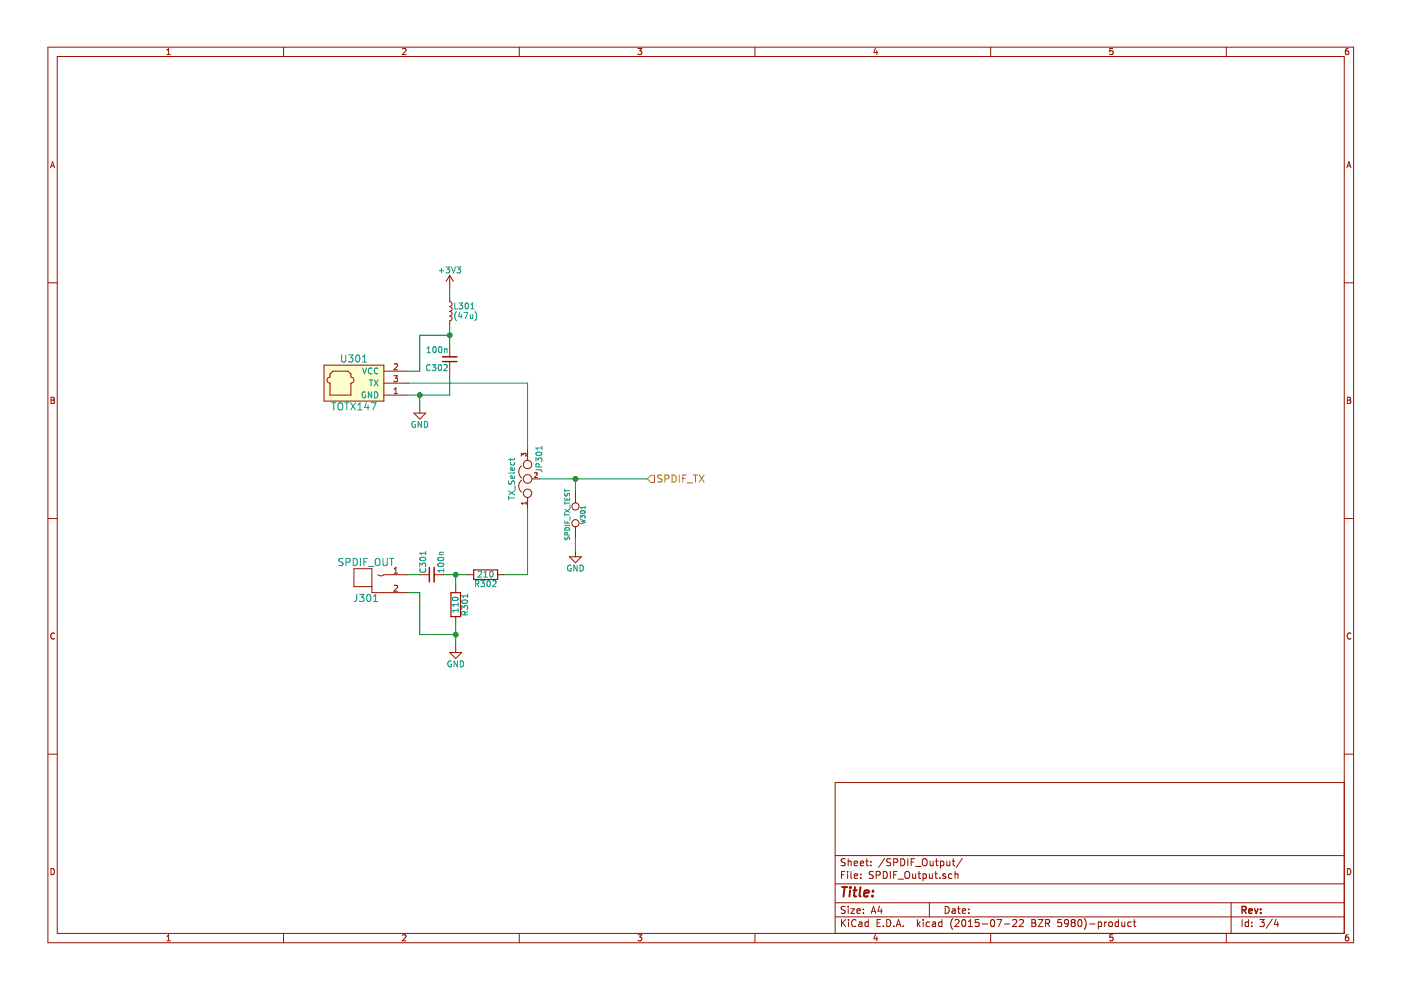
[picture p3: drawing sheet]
EESchema Schematic File Version 2
LIBS:power
LIBS:device
LIBS:transistors
LIBS:conn
LIBS:linear
LIBS:regul
LIBS:74xx
LIBS:cmos4000
LIBS:adc-dac
LIBS:memory
LIBS:xilinx
LIBS:microcontrollers
LIBS:dsp
LIBS:microchip
LIBS:analog_switches
LIBS:motorola
LIBS:texas
LIBS:intel
LIBS:audio
LIBS:interface
LIBS:digital-audio
LIBS:philips
LIBS:display
LIBS:cypress
LIBS:siliconi
LIBS:opto
LIBS:atmel
LIBS:contrib
LIBS:valves
LIBS:fdsp_amplifier
LIBS:fdsp_connector
LIBS:fdsp_device
LIBS:fdsp_digital
LIBS:fdsp_dsp
LIBS:fdsp_mechanical
LIBS:fdsp_pinhead
LIBS:fdsp_regulator
LIBS:fdsp_transistor
LIBS:fdsp_power
LIBS:StdConnector-cache
LIBS:SPDIF_Transceiver-cache
EELAYER 25 0
EELAYER END
$Descr A4 11693 8268
encoding utf-8
Sheet 3 4
Title ""
Date ""
Rev ""
Comp ""
Comment1 ""
Comment2 ""
Comment3 ""
Comment4 ""
$EndDescr
$Comp
L +3V3 #PWR010
U 1 1
P 3750 2400
F 0 "#PWR010" H 3750 2250 50  0001 C CNN
F 1 "+3V3" H 3750 2540 50  0000 C CNN
F 2 "" H 3750 2400 60  0000 C CNN
F 3 "" H 3750 2400 60  0000 C CNN
	1    3750 2400
	1    0    0    -1  
$EndComp
Wire Wire Line
	3500 3100 3400 3100
Wire Wire Line
	3750 2700 3750 2900
$Comp
L C_Small C302
U 1 1
P 3750 3000
F 0 "C302" H 3760 3070 50  0000 L CNN
F 1 "100n" H 3760 2920 50  0000 L CNN
F 2 "Capacitors_SMD:C_0805_HandSoldering" H 3750 3000 60  0001 C CNN
F 3 "" H 3750 3000 60  0000 C CNN
	1    3750 3000
	-1   0    0    1   
$EndComp
Wire Wire Line
	3400 3300 3750 3300
Wire Wire Line
	3750 3300 3750 3100
Wire Wire Line
	3500 3300 3500 3400
Connection ~ 3500 3300
$Comp
L GND #PWR011
U 1 1
P 3500 3400
F 0 "#PWR011" H 3500 3150 50  0001 C CNN
F 1 "GND" H 3500 3250 50  0000 C CNN
F 2 "" H 3500 3400 60  0000 C CNN
F 3 "" H 3500 3400 60  0000 C CNN
	1    3500 3400
	1    0    0    -1  
$EndComp
$Comp
L L_Small L301
U 1 1
P 3750 2600
F 0 "L301" H 3780 2640 50  0000 L CNN
F 1 "(47u)" H 3780 2560 50  0000 L CNN
F 2 "Resistors_ThroughHole:Resistor_Horizontal_RM10mm" H 3750 2600 60  0001 C CNN
F 3 "" H 3750 2600 60  0000 C CNN
	1    3750 2600
	1    0    0    -1  
$EndComp
Wire Wire Line
	3750 2400 3750 2500
$Comp
L JUMPER3 JP301
U 1 1
P 4400 4000
F 0 "JP301" H 4450 3900 50  0000 L CNN
F 1 "TX_Select" H 4400 4100 50  0000 C BNN
F 2 "Pin_Headers:Pin_Header_Straight_1x03" H 4400 4000 60  0001 C CNN
F 3 "" H 4400 4000 60  0000 C CNN
	1    4400 4000
	0    -1   -1   0   
$EndComp
Wire Wire Line
	3400 3200 4400 3200
Wire Wire Line
	4400 3200 4400 3750
$Comp
L RCA_01 J301
U 1 1
P 3100 4900
F 0 "J301" H 3050 4800 60  0000 C CNN
F 1 "SPDIF_OUT" H 3050 5100 60  0000 C CNN
F 2 "audio_connector:CB-5" H 3100 4900 60  0001 C CNN
F 3 "" H 3100 4900 60  0000 C CNN
	1    3100 4900
	1    0    0    -1  
$EndComp
Wire Wire Line
	3750 2800 3500 2800
Wire Wire Line
	3500 2800 3500 3100
Connection ~ 3750 2800
$Comp
L R R301
U 1 1
P 3800 5050
F 0 "R301" V 3880 5050 50  0000 C CNN
F 1 "110" V 3800 5050 50  0000 C CNN
F 2 "Resistors_SMD:R_0805_HandSoldering" V 3730 5050 30  0001 C CNN
F 3 "" H 3800 5050 30  0000 C CNN
	1    3800 5050
	1    0    0    -1  
$EndComp
Wire Wire Line
	3700 4800 3900 4800
Wire Wire Line
	3800 4800 3800 4900
Wire Wire Line
	3800 5200 3800 5400
Wire Wire Line
	3800 5300 3500 5300
Wire Wire Line
	3500 5300 3500 4950
Wire Wire Line
	3500 4950 3400 4950
$Comp
L GND #PWR012
U 1 1
P 3800 5400
F 0 "#PWR012" H 3800 5150 50  0001 C CNN
F 1 "GND" H 3800 5250 50  0000 C CNN
F 2 "" H 3800 5400 60  0000 C CNN
F 3 "" H 3800 5400 60  0000 C CNN
	1    3800 5400
	1    0    0    -1  
$EndComp
Connection ~ 3800 5300
$Comp
L C_Small C301
U 1 1
P 3600 4800
F 0 "C301" H 3610 4870 50  0000 L CNN
F 1 "100n" H 3610 4720 50  0000 L CNN
F 2 "Capacitors_SMD:C_0805_HandSoldering" H 3600 4800 60  0001 C CNN
F 3 "" H 3600 4800 60  0000 C CNN
	1    3600 4800
	0    -1   -1   0   
$EndComp
Wire Wire Line
	4200 4800 4400 4800
Wire Wire Line
	4400 4800 4400 4250
Wire Wire Line
	4500 4000 5400 4000
Text HLabel 5400 4000 2    60   Input ~ 0
SPDIF_TX
$Comp
L TEST W301
U 1 1
P 4800 4300
F 0 "W301" H 4800 4360 40  0000 C CNN
F 1 "SPDIF_TX_TEST" H 4800 4230 40  0000 C CNN
F 2 "Pin_Headers:Pin_Header_Straight_1x02" H 4800 4300 60  0001 C CNN
F 3 "" H 4800 4300 60  0000 C CNN
	1    4800 4300
	0    1    1    0   
$EndComp
$Comp
L GND #PWR013
U 1 1
P 4800 4600
F 0 "#PWR013" H 4800 4350 50  0001 C CNN
F 1 "GND" H 4800 4450 50  0000 C CNN
F 2 "" H 4800 4600 60  0000 C CNN
F 3 "" H 4800 4600 60  0000 C CNN
	1    4800 4600
	1    0    0    -1  
$EndComp
Wire Wire Line
	4800 4100 4800 4000
Connection ~ 4800 4000
Wire Wire Line
	4800 4500 4800 4600
Wire Wire Line
	3500 4800 3400 4800
Connection ~ 3800 4800
$Comp
L R R302
U 1 1
P 4050 4800
F 0 "R302" V 4130 4800 50  0000 C CNN
F 1 "210" V 4050 4800 50  0000 C CNN
F 2 "Resistors_SMD:R_0805_HandSoldering" V 3980 4800 30  0001 C CNN
F 3 "" H 4050 4800 30  0000 C CNN
	1    4050 4800
	0    1    1    0   
$EndComp
$Comp
L TOTX147 U301
U 1 1
P 2950 3350
F 0 "U301" H 2950 3700 60  0000 C CNN
F 1 "TOTX147" H 2950 3300 60  0000 C CNN
F 2 "" H 2950 3350 60  0001 C CNN
F 3 "" H 2950 3350 60  0000 C CNN
	1    2950 3350
	1    0    0    -1  
$EndComp
$EndSCHEMATC
